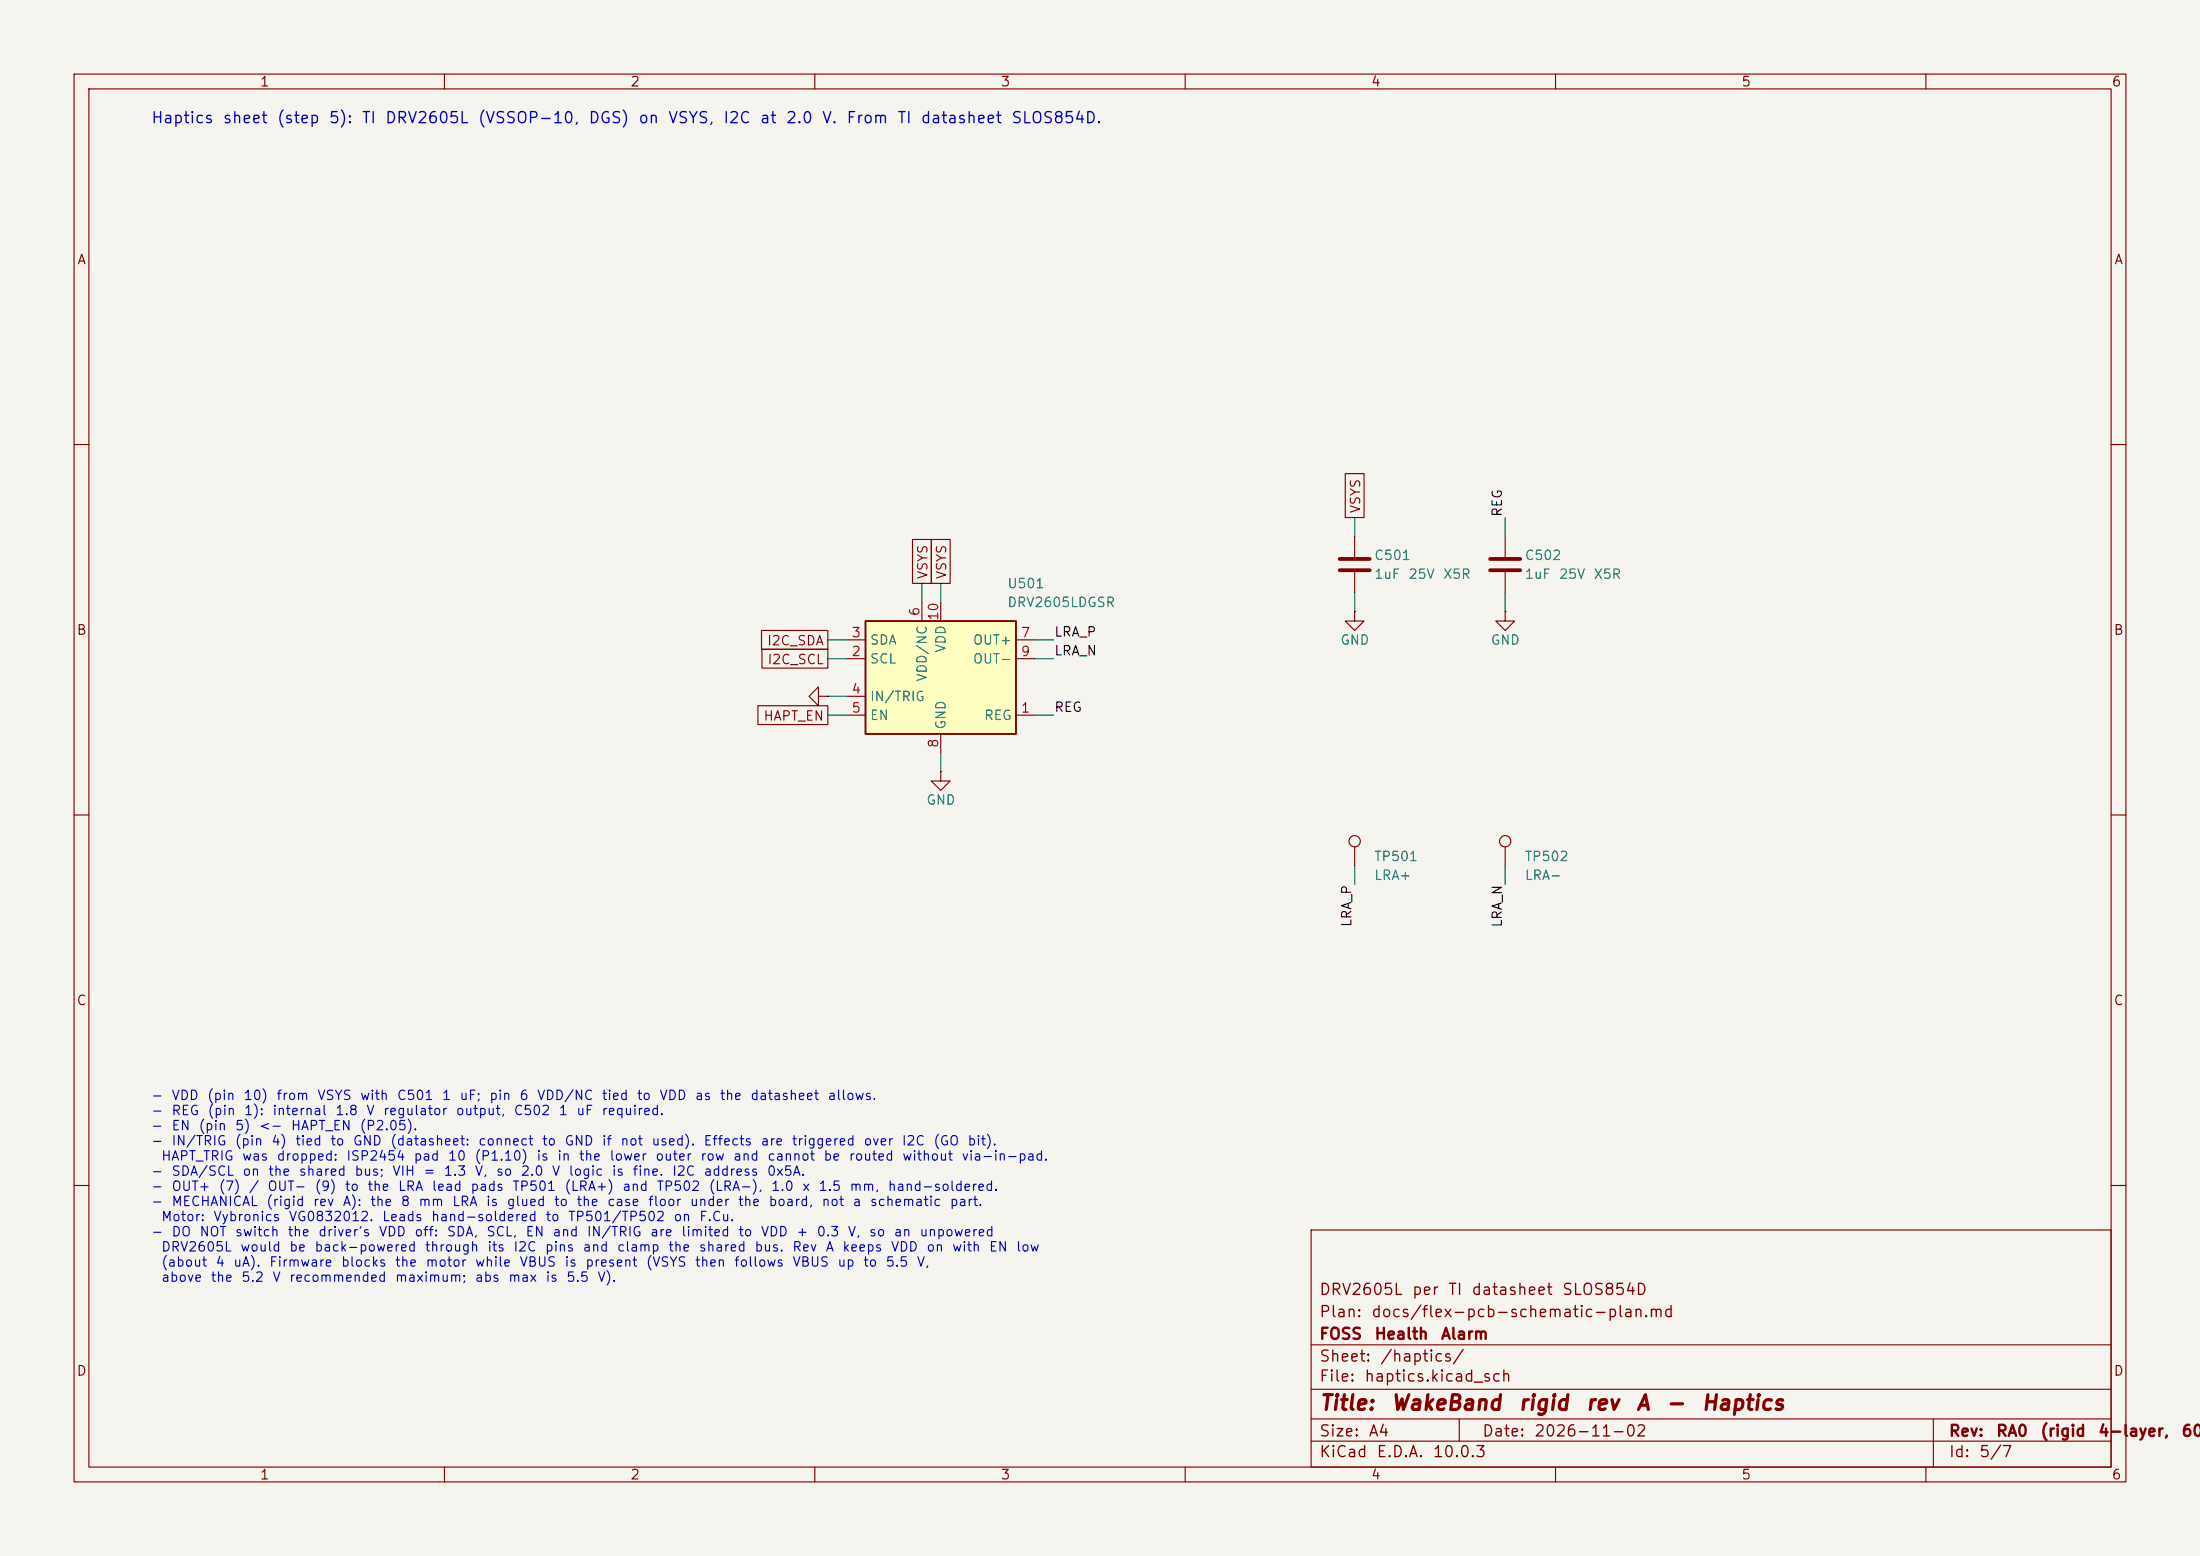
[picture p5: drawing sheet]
(kicad_sch
 (version 20260306)
 (generator "eeschema")
 (generator_version "10.0")
 (paper "A4")
 (title_block
  (title "WakeBand rigid rev A - Haptics")
  (date "2026-11-02")
  (rev "RA0 (rigid 4-layer, 60 mAh cell)")
  (company "FOSS Health Alarm")
  (comment 1 "Plan: docs/flex-pcb-schematic-plan.md")
  (comment 2 "DRV2605L per TI datasheet SLOS854D"))
 (lib_symbols
  (symbol "Connector:TestPoint"
   (pin_numbers (hide yes))
   (pin_names
    (offset 0.762) (hide yes)) (exclude_from_sim no) (in_bom yes) (on_board yes)
   (in_pos_files yes)
   (duplicate_pin_numbers_are_jumpers no)
   (property "Reference" "TP" (at 0 6.858 0) (show_name no) (do_not_autoplace no) (effects (font (size 1.27 1.27))))
   (property "Value" "TestPoint" (at 0 5.08 0) (show_name no) (do_not_autoplace no) (effects (font (size 1.27 1.27))))
   (property "Footprint" "" (at 5.08 0 0) (show_name no) (do_not_autoplace no) (hide yes) (effects (font (size 1.27 1.27))))
   (property "Datasheet" "" (at 5.08 0 0) (show_name no) (do_not_autoplace no) (hide yes) (effects (font (size 1.27 1.27))))
   (property "Description" "test point" (at 0 0 0) (show_name no) (do_not_autoplace no) (hide yes) (effects (font (size 1.27 1.27))))
   (symbol "TestPoint_0_1"
    (circle (center 0 3.302) (radius 0.762) (stroke (width 0) (type default)) (fill (type none))))
   (symbol "TestPoint_1_1"
    (pin passive line (at 0 0 90) (length 2.54) (name "1" (effects (font (size 1.27 1.27)))) (number "1" (effects (font (size 1.27 1.27))))))
   (embedded_fonts no))
  (symbol "Device:C"
   (pin_numbers (hide yes))
   (pin_names
    (offset 0.254)) (exclude_from_sim no) (in_bom yes) (on_board yes)
   (in_pos_files yes)
   (duplicate_pin_numbers_are_jumpers no)
   (property "Reference" "C" (at 0.635 2.54 0) (show_name no) (do_not_autoplace no) (effects (font (size 1.27 1.27)) (justify left)))
   (property "Value" "C" (at 0.635 -2.54 0) (show_name no) (do_not_autoplace no) (effects (font (size 1.27 1.27)) (justify left)))
   (property "Footprint" "" (at 0.9652 -3.81 0) (show_name no) (do_not_autoplace no) (hide yes) (effects (font (size 1.27 1.27))))
   (property "Datasheet" "" (at 0 0 0) (show_name no) (do_not_autoplace no) (hide yes) (effects (font (size 1.27 1.27))))
   (property "Description" "Unpolarized capacitor" (at 0 0 0) (show_name no) (do_not_autoplace no) (hide yes) (effects (font (size 1.27 1.27))))
   (symbol "C_0_1"
    (polyline (pts (xy -2.032 0.762) (xy 2.032 0.762)) (stroke (width 0.508) (type default)) (fill (type none)))
    (polyline (pts (xy -2.032 -0.762) (xy 2.032 -0.762)) (stroke (width 0.508) (type default)) (fill (type none))))
   (symbol "C_1_1"
    (pin passive line (at 0 3.81 270) (length 2.794) (name "" (effects (font (size 1.27 1.27)))) (number "1" (effects (font (size 1.27 1.27)))))
    (pin passive line (at 0 -3.81 90) (length 2.794) (name "" (effects (font (size 1.27 1.27)))) (number "2" (effects (font (size 1.27 1.27))))))
   (embedded_fonts no))
  (symbol "Driver:DRV2605LDGS" (exclude_from_sim no) (in_bom yes) (on_board yes)
   (in_pos_files yes)
   (duplicate_pin_numbers_are_jumpers no)
   (property "Reference" "U" (at -10.16 8.255 0) (show_name no) (do_not_autoplace no) (effects (font (size 1.27 1.27)) (justify left bottom)))
   (property "Value" "DRV2605LDGS" (at 2.54 -8.89 0) (show_name no) (do_not_autoplace no) (effects (font (size 1.27 1.27)) (justify left top)))
   (property "Footprint" "Package_SO:TSSOP-10_3x3mm_P0.5mm" (at 0 0 0) (show_name no) (do_not_autoplace no) (hide yes) (effects (font (size 1.27 1.27)
    (italic yes))))
   (property "Datasheet" "http://www.ti.com/lit/ds/symlink/drv2605l.pdf" (at 0 0 0) (show_name no) (do_not_autoplace no) (hide yes) (effects (font (size 1.27 1.27))))
   (property "Description" "Haptic driver for LRAs and ERMs with effect library, 2-5.2V, TSSOP-10 (Texas DGS0010A / VSSOP)" (at 0 0 0) (show_name no) (do_not_autoplace no) (hide yes) (effects (font (size 1.27 1.27))))
   (symbol "DRV2605LDGS_0_1"
    (rectangle (start -10.16 7.62) (end 10.16 -7.62) (stroke (width 0.254) (type default)) (fill (type background))))
   (symbol "DRV2605LDGS_1_1"
    (pin passive line (at 12.7 -5.08 180) (length 2.54) (name "REG" (effects (font (size 1.27 1.27)))) (number "1" (effects (font (size 1.27 1.27)))))
    (pin input line (at -12.7 2.54 0) (length 2.54) (name "SCL" (effects (font (size 1.27 1.27)))) (number "2" (effects (font (size 1.27 1.27)))))
    (pin bidirectional line (at -12.7 5.08 0) (length 2.54) (name "SDA" (effects (font (size 1.27 1.27)))) (number "3" (effects (font (size 1.27 1.27)))))
    (pin input line (at -12.7 -2.54 0) (length 2.54) (name "IN/TRIG" (effects (font (size 1.27 1.27)))) (number "4" (effects (font (size 1.27 1.27)))))
    (pin input line (at -12.7 -5.08 0) (length 2.54) (name "EN" (effects (font (size 1.27 1.27)))) (number "5" (effects (font (size 1.27 1.27)))))
    (pin power_in line (at -2.54 10.16 270) (length 2.54) (name "VDD/NC" (effects (font (size 1.27 1.27)))) (number "6" (effects (font (size 1.27 1.27)))))
    (pin output line (at 12.7 5.08 180) (length 2.54) (name "OUT+" (effects (font (size 1.27 1.27)))) (number "7" (effects (font (size 1.27 1.27)))))
    (pin power_in line (at 0 -10.16 90) (length 2.54) (name "GND" (effects (font (size 1.27 1.27)))) (number "8" (effects (font (size 1.27 1.27)))))
    (pin output line (at 12.7 2.54 180) (length 2.54) (name "OUT-" (effects (font (size 1.27 1.27)))) (number "9" (effects (font (size 1.27 1.27)))))
    (pin power_in line (at 0 10.16 270) (length 2.54) (name "VDD" (effects (font (size 1.27 1.27)))) (number "10" (effects (font (size 1.27 1.27))))))
   (embedded_fonts no))
  (symbol "power:GND"
   (power global)
   (pin_numbers (hide yes))
   (pin_names
    (offset 0) (hide yes)) (exclude_from_sim no) (in_bom yes) (on_board yes)
   (in_pos_files yes)
   (duplicate_pin_numbers_are_jumpers no)
   (property "Reference" "#PWR" (at 0 -6.35 0) (show_name no) (do_not_autoplace no) (hide yes) (effects (font (size 1.27 1.27))))
   (property "Value" "GND" (at 0 -3.81 0) (show_name no) (do_not_autoplace no) (effects (font (size 1.27 1.27))))
   (property "Footprint" "" (at 0 0 0) (show_name no) (do_not_autoplace no) (hide yes) (effects (font (size 1.27 1.27))))
   (property "Datasheet" "" (at 0 0 0) (show_name no) (do_not_autoplace no) (hide yes) (effects (font (size 1.27 1.27))))
   (property "Description" "Power symbol creates a global label with name \"GND\" , ground" (at 0 0 0) (show_name no) (do_not_autoplace no) (hide yes) (effects (font (size 1.27 1.27))))
   (symbol "GND_0_1"
    (polyline (pts (xy 0 0) (xy 0 -1.27) (xy 1.27 -1.27) (xy 0 -2.54) (xy -1.27 -1.27) (xy 0 -1.27)) (stroke (width 0) (type default)) (fill (type none))))
   (symbol "GND_1_1"
    (pin power_in line (at 0 0 270) (length 0) (name "" (effects (font (size 1.27 1.27)))) (number "1" (effects (font (size 1.27 1.27))))))
   (embedded_fonts no)))
 (text "Footprint: Package_SO:TSSOP-10_3x3mm_P0.5mm is KiCad's land pattern for TI's DGS package (its description\ncites TI drawing MPDS035 and the DGS-packaged ADS1115). KiCad 10 has no footprint named VSSOP-10_3x3mm_P0.5mm.\n(check):\n- OD_CLAMP and rated voltage for the VG0832012 are firmware settings; keep battery current under the nPM1304 limit."
  (exclude_from_sim no)
  (at 20.32 218.44 0)
  (effects (font (size 1.27 1.27)) (justify left top)))
 (text "Haptics sheet (step 5): TI DRV2605L (VSSOP-10, DGS) on VSYS, I2C at 2.0 V. From TI datasheet SLOS854D."
  (exclude_from_sim no)
  (at 20.32 15.24 0)
  (effects (font (size 1.5 1.5)) (justify left top)))
 (text "- VDD (pin 10) from VSYS with C501 1 uF; pin 6 VDD/NC tied to VDD as the datasheet allows.\n- REG (pin 1): internal 1.8 V regulator output, C502 1 uF required.\n- EN (pin 5) <- HAPT_EN (P2.05).\n- IN/TRIG (pin 4) tied to GND (datasheet: connect to GND if not used). Effects are triggered over I2C (GO bit).\n  HAPT_TRIG was dropped: ISP2454 pad 10 (P1.10) is in the lower outer row and cannot be routed without via-in-pad.\n- SDA/SCL on the shared bus; VIH = 1.3 V, so 2.0 V logic is fine. I2C address 0x5A.\n- OUT+ (7) / OUT- (9) to the LRA lead pads TP501 (LRA+) and TP502 (LRA-), 1.0 x 1.5 mm, hand-soldered.\n- MECHANICAL (rigid rev A): the 8 mm LRA is glued to the case floor under the board, not a schematic part.\n  Motor: Vybronics VG0832012. Leads hand-soldered to TP501/TP502 on F.Cu.\n- DO NOT switch the driver's VDD off: SDA, SCL, EN and IN/TRIG are limited to VDD + 0.3 V, so an unpowered\n  DRV2605L would be back-powered through its I2C pins and clamp the shared bus. Rev A keeps VDD on with EN low\n  (about 4 uA). Firmware blocks the motor while VBUS is present (VSYS then follows VBUS up to 5.5 V,\n  above the 5.2 V recommended maximum; abs max is 5.5 V)."
  (exclude_from_sim no)
  (at 20.32 147.32 0)
  (effects (font (size 1.27 1.27)) (justify left top)))
 (wire
  (pts (xy 203.2 116.84) (xy 203.2 119.38))
  (stroke (width 0) (type default)))
 (wire
  (pts (xy 139.7 96.52) (xy 142.24 96.52))
  (stroke (width 0) (type default)))
 (wire
  (pts (xy 114.3 93.98) (xy 111.76 93.98))
  (stroke (width 0) (type default)))
 (wire
  (pts (xy 124.46 81.28) (xy 124.46 78.74))
  (stroke (width 0) (type default)))
 (wire
  (pts (xy 114.3 86.36) (xy 111.76 86.36))
  (stroke (width 0) (type default)))
 (wire
  (pts (xy 127 101.6) (xy 127 104.14))
  (stroke (width 0) (type default)))
 (wire
  (pts (xy 139.7 86.36) (xy 142.24 86.36))
  (stroke (width 0) (type default)))
 (wire
  (pts (xy 203.2 72.39) (xy 203.2 69.85))
  (stroke (width 0) (type default)))
 (wire
  (pts (xy 139.7 88.9) (xy 142.24 88.9))
  (stroke (width 0) (type default)))
 (wire
  (pts (xy 114.3 96.52) (xy 111.76 96.52))
  (stroke (width 0) (type default)))
 (wire
  (pts (xy 127 81.28) (xy 127 78.74))
  (stroke (width 0) (type default)))
 (wire
  (pts (xy 182.88 72.39) (xy 182.88 69.85))
  (stroke (width 0) (type default)))
 (wire
  (pts (xy 114.3 88.9) (xy 111.76 88.9))
  (stroke (width 0) (type default)))
 (wire
  (pts (xy 182.88 80.01) (xy 182.88 82.55))
  (stroke (width 0) (type default)))
 (wire
  (pts (xy 203.2 80.01) (xy 203.2 82.55))
  (stroke (width 0) (type default)))
 (wire
  (pts (xy 182.88 116.84) (xy 182.88 119.38))
  (stroke (width 0) (type default)))
 (label "LRA_P"
  (at 182.88 119.38 270)
  (effects (font (size 1.27 1.27)) (justify right bottom)))
 (label "LRA_N"
  (at 142.24 88.9 0)
  (effects (font (size 1.27 1.27)) (justify left bottom)))
 (label "LRA_N"
  (at 203.2 119.38 270)
  (effects (font (size 1.27 1.27)) (justify right bottom)))
 (label "LRA_P"
  (at 142.24 86.36 0)
  (effects (font (size 1.27 1.27)) (justify left bottom)))
 (label "REG"
  (at 142.24 96.52 0)
  (effects (font (size 1.27 1.27)) (justify left bottom)))
 (label "REG"
  (at 203.2 69.85 90)
  (effects (font (size 1.27 1.27)) (justify left bottom)))
 (global_label "I2C_SDA"
  (shape passive)
  (at 111.76 86.36 180)
  (fields_autoplaced yes)
  (effects (font (size 1.27 1.27)) (justify right))
  (property "Intersheetrefs" "${INTERSHEET_REFS}" (at 0 0 0) (hide yes) (show_name no) (do_not_autoplace no) (effects (font (size 1.27 1.27)))))
 (global_label "VSYS"
  (shape passive)
  (at 124.46 78.74 90)
  (fields_autoplaced yes)
  (effects (font (size 1.27 1.27)) (justify left))
  (property "Intersheetrefs" "${INTERSHEET_REFS}" (at 0 0 0) (hide yes) (show_name no) (do_not_autoplace no) (effects (font (size 1.27 1.27)))))
 (global_label "VSYS"
  (shape passive)
  (at 127 78.74 90)
  (fields_autoplaced yes)
  (effects (font (size 1.27 1.27)) (justify left))
  (property "Intersheetrefs" "${INTERSHEET_REFS}" (at 0 0 0) (hide yes) (show_name no) (do_not_autoplace no) (effects (font (size 1.27 1.27)))))
 (global_label "HAPT_EN"
  (shape passive)
  (at 111.76 96.52 180)
  (fields_autoplaced yes)
  (effects (font (size 1.27 1.27)) (justify right))
  (property "Intersheetrefs" "${INTERSHEET_REFS}" (at 0 0 0) (hide yes) (show_name no) (do_not_autoplace no) (effects (font (size 1.27 1.27)))))
 (global_label "I2C_SCL"
  (shape passive)
  (at 111.76 88.9 180)
  (fields_autoplaced yes)
  (effects (font (size 1.27 1.27)) (justify right))
  (property "Intersheetrefs" "${INTERSHEET_REFS}" (at 0 0 0) (hide yes) (show_name no) (do_not_autoplace no) (effects (font (size 1.27 1.27)))))
 (global_label "VSYS"
  (shape passive)
  (at 182.88 69.85 90)
  (fields_autoplaced yes)
  (effects (font (size 1.27 1.27)) (justify left))
  (property "Intersheetrefs" "${INTERSHEET_REFS}" (at 0 0 0) (hide yes) (show_name no) (do_not_autoplace no) (effects (font (size 1.27 1.27)))))
 (symbol
  (lib_id "Device:C")
  (at 182.88 76.2 0)
  (unit 1)
  (body_style 1)
  (exclude_from_sim no)
  (in_bom yes)
  (on_board yes)
  (in_pos_files yes)
  (dnp no)
  (property "Reference" "C501" (at 185.42 74.93 0) (show_name no) (do_not_autoplace no) (effects (font (size 1.27 1.27)) (justify left)))
  (property "Value" "1uF 25V X5R" (at 185.42 77.47 0) (show_name no) (do_not_autoplace no) (effects (font (size 1.27 1.27)) (justify left)))
  (property "Footprint" "Capacitor_SMD:C_0402_1005Metric" (at 185.42 80.01 0) (hide yes) (show_name no) (do_not_autoplace no) (effects (font (size 1.27 1.27)) (justify left)))
  (property "Datasheet" "" (at 185.42 82.55 0) (hide yes) (show_name no) (do_not_autoplace no) (effects (font (size 1.27 1.27)) (justify left)))
  (property "Description" "" (at 182.88 76.2 0) (show_name no) (do_not_autoplace no) (effects (font (size 1.27 1.27))))
  (property "LCSC" "C52923" (at 185.42 85.09 0) (hide yes) (show_name no) (do_not_autoplace no) (effects (font (size 1.27 1.27)) (justify left)))
  (pin "1")
  (pin "2"))
 (symbol
  (lib_id "Connector:TestPoint")
  (at 203.2 116.84 0)
  (unit 1)
  (body_style 1)
  (exclude_from_sim no)
  (in_bom no)
  (on_board yes)
  (in_pos_files yes)
  (dnp no)
  (property "Reference" "TP502" (at 205.74 115.57 0) (show_name no) (do_not_autoplace no) (effects (font (size 1.27 1.27)) (justify left)))
  (property "Value" "LRA-" (at 205.74 118.11 0) (show_name no) (do_not_autoplace no) (effects (font (size 1.27 1.27)) (justify left)))
  (property "Footprint" "wakeband:Pad_SMD_1.0x1.5mm" (at 205.74 120.65 0) (hide yes) (show_name no) (do_not_autoplace no) (effects (font (size 1.27 1.27)) (justify left)))
  (property "Datasheet" "" (at 205.74 123.19 0) (hide yes) (show_name no) (do_not_autoplace no) (effects (font (size 1.27 1.27)) (justify left)))
  (property "Description" "" (at 203.2 116.84 0) (show_name no) (do_not_autoplace no) (effects (font (size 1.27 1.27))))
  (pin "1"))
 (symbol
  (lib_id "Device:C")
  (at 203.2 76.2 0)
  (unit 1)
  (body_style 1)
  (exclude_from_sim no)
  (in_bom yes)
  (on_board yes)
  (in_pos_files yes)
  (dnp no)
  (property "Reference" "C502" (at 205.74 74.93 0) (show_name no) (do_not_autoplace no) (effects (font (size 1.27 1.27)) (justify left)))
  (property "Value" "1uF 25V X5R" (at 205.74 77.47 0) (show_name no) (do_not_autoplace no) (effects (font (size 1.27 1.27)) (justify left)))
  (property "Footprint" "Capacitor_SMD:C_0402_1005Metric" (at 205.74 80.01 0) (hide yes) (show_name no) (do_not_autoplace no) (effects (font (size 1.27 1.27)) (justify left)))
  (property "Datasheet" "" (at 205.74 82.55 0) (hide yes) (show_name no) (do_not_autoplace no) (effects (font (size 1.27 1.27)) (justify left)))
  (property "Description" "" (at 203.2 76.2 0) (show_name no) (do_not_autoplace no) (effects (font (size 1.27 1.27))))
  (property "LCSC" "C52923" (at 205.74 85.09 0) (hide yes) (show_name no) (do_not_autoplace no) (effects (font (size 1.27 1.27)) (justify left)))
  (pin "1")
  (pin "2"))
 (symbol
  (lib_id "power:GND")
  (at 127 104.14 0)
  (unit 1)
  (body_style 1)
  (exclude_from_sim no)
  (in_bom yes)
  (on_board yes)
  (in_pos_files yes)
  (dnp no)
  (property "Reference" "#PWR501" (at 127 104.14 0) (hide yes) (show_name no) (do_not_autoplace no) (effects (font (size 1.27 1.27))))
  (property "Value" "GND" (at 127 107.95 0) (show_name no) (do_not_autoplace no) (effects (font (size 1.27 1.27))))
  (property "Footprint" "" (at 127 104.14 0) (hide yes) (show_name no) (do_not_autoplace no) (effects (font (size 1.27 1.27))))
  (property "Datasheet" "" (at 127 104.14 0) (hide yes) (show_name no) (do_not_autoplace no) (effects (font (size 1.27 1.27))))
  (property "Description" "" (at 127 104.14 0) (show_name no) (do_not_autoplace no) (effects (font (size 1.27 1.27))))
  (pin "1"))
 (symbol
  (lib_id "power:GND")
  (at 182.88 82.55 0)
  (unit 1)
  (body_style 1)
  (exclude_from_sim no)
  (in_bom yes)
  (on_board yes)
  (in_pos_files yes)
  (dnp no)
  (property "Reference" "#PWR503" (at 182.88 82.55 0) (hide yes) (show_name no) (do_not_autoplace no) (effects (font (size 1.27 1.27))))
  (property "Value" "GND" (at 182.88 86.36 0) (show_name no) (do_not_autoplace no) (effects (font (size 1.27 1.27))))
  (property "Footprint" "" (at 182.88 82.55 0) (hide yes) (show_name no) (do_not_autoplace no) (effects (font (size 1.27 1.27))))
  (property "Datasheet" "" (at 182.88 82.55 0) (hide yes) (show_name no) (do_not_autoplace no) (effects (font (size 1.27 1.27))))
  (property "Description" "" (at 182.88 82.55 0) (show_name no) (do_not_autoplace no) (effects (font (size 1.27 1.27))))
  (pin "1"))
 (symbol
  (lib_id "power:GND")
  (at 111.76 93.98 270)
  (unit 1)
  (body_style 1)
  (exclude_from_sim no)
  (in_bom yes)
  (on_board yes)
  (in_pos_files yes)
  (dnp no)
  (property "Reference" "#PWR502" (at 111.76 93.98 0) (hide yes) (show_name no) (do_not_autoplace no) (effects (font (size 1.27 1.27))))
  (property "Value" "GND" (at 111.76 97.79 0) (hide yes) (show_name no) (do_not_autoplace no) (effects (font (size 1.27 1.27))))
  (property "Footprint" "" (at 111.76 93.98 0) (hide yes) (show_name no) (do_not_autoplace no) (effects (font (size 1.27 1.27))))
  (property "Datasheet" "" (at 111.76 93.98 0) (hide yes) (show_name no) (do_not_autoplace no) (effects (font (size 1.27 1.27))))
  (property "Description" "" (at 111.76 93.98 0) (show_name no) (do_not_autoplace no) (effects (font (size 1.27 1.27))))
  (pin "1"))
 (symbol
  (lib_id "Connector:TestPoint")
  (at 182.88 116.84 0)
  (unit 1)
  (body_style 1)
  (exclude_from_sim no)
  (in_bom no)
  (on_board yes)
  (in_pos_files yes)
  (dnp no)
  (property "Reference" "TP501" (at 185.42 115.57 0) (show_name no) (do_not_autoplace no) (effects (font (size 1.27 1.27)) (justify left)))
  (property "Value" "LRA+" (at 185.42 118.11 0) (show_name no) (do_not_autoplace no) (effects (font (size 1.27 1.27)) (justify left)))
  (property "Footprint" "wakeband:Pad_SMD_1.0x1.5mm" (at 185.42 120.65 0) (hide yes) (show_name no) (do_not_autoplace no) (effects (font (size 1.27 1.27)) (justify left)))
  (property "Datasheet" "" (at 185.42 123.19 0) (hide yes) (show_name no) (do_not_autoplace no) (effects (font (size 1.27 1.27)) (justify left)))
  (property "Description" "" (at 182.88 116.84 0) (show_name no) (do_not_autoplace no) (effects (font (size 1.27 1.27))))
  (pin "1"))
 (symbol
  (lib_id "Driver:DRV2605LDGS")
  (at 127 91.44 0)
  (unit 1)
  (body_style 1)
  (exclude_from_sim no)
  (in_bom yes)
  (on_board yes)
  (in_pos_files yes)
  (dnp no)
  (property "Reference" "U501" (at 135.89 78.74 0) (show_name no) (do_not_autoplace no) (effects (font (size 1.27 1.27)) (justify left)))
  (property "Value" "DRV2605LDGSR" (at 135.89 81.28 0) (show_name no) (do_not_autoplace no) (effects (font (size 1.27 1.27)) (justify left)))
  (property "Footprint" "Package_SO:TSSOP-10_3x3mm_P0.5mm" (at 135.89 83.82 0) (hide yes) (show_name no) (do_not_autoplace no) (effects (font (size 1.27 1.27)) (justify left)))
  (property "Datasheet" "" (at 135.89 86.36 0) (hide yes) (show_name no) (do_not_autoplace no) (effects (font (size 1.27 1.27)) (justify left)))
  (property "Description" "" (at 127 91.44 0) (show_name no) (do_not_autoplace no) (effects (font (size 1.27 1.27))))
  (property "LCSC" "C527464" (at 135.89 88.9 0) (hide yes) (show_name no) (do_not_autoplace no) (effects (font (size 1.27 1.27)) (justify left)))
  (pin "1")
  (pin "2")
  (pin "3")
  (pin "4")
  (pin "5")
  (pin "6")
  (pin "7")
  (pin "8")
  (pin "9")
  (pin "10"))
 (symbol
  (lib_id "power:GND")
  (at 203.2 82.55 0)
  (unit 1)
  (body_style 1)
  (exclude_from_sim no)
  (in_bom yes)
  (on_board yes)
  (in_pos_files yes)
  (dnp no)
  (property "Reference" "#PWR504" (at 203.2 82.55 0) (hide yes) (show_name no) (do_not_autoplace no) (effects (font (size 1.27 1.27))))
  (property "Value" "GND" (at 203.2 86.36 0) (show_name no) (do_not_autoplace no) (effects (font (size 1.27 1.27))))
  (property "Footprint" "" (at 203.2 82.55 0) (hide yes) (show_name no) (do_not_autoplace no) (effects (font (size 1.27 1.27))))
  (property "Datasheet" "" (at 203.2 82.55 0) (hide yes) (show_name no) (do_not_autoplace no) (effects (font (size 1.27 1.27))))
  (property "Description" "" (at 203.2 82.55 0) (show_name no) (do_not_autoplace no) (effects (font (size 1.27 1.27))))
  (pin "1")))
